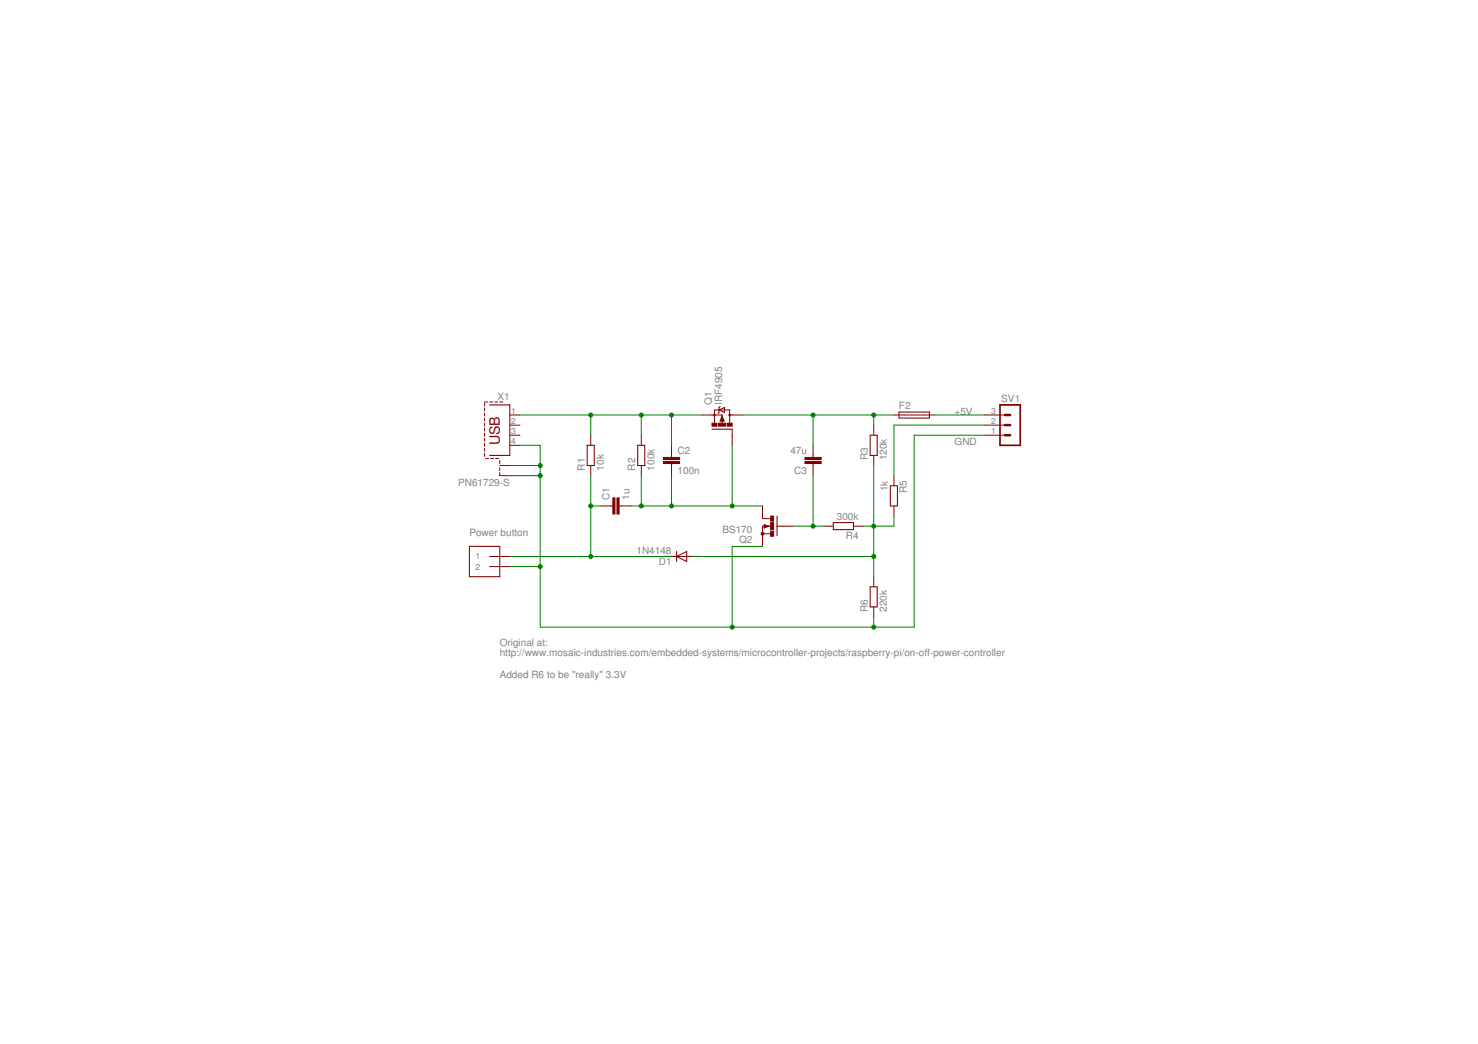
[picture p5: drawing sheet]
<svg xmlns="http://www.w3.org/2000/svg" width="297mm" height="210mm" viewBox="0 0 297 210" stroke-linecap="round" stroke-linejoin="round" font-family="sans-serif">
<g fill="none" stroke="#800000" stroke-width=".21">
<path d="M98.4 81.4h4.1v10.2h-4.1M118 89.5h1.4v4.1h-1.4zM128.2 89.5h1.4v4.1h-1.4zM143.1 86.3h4.1M174.9 87.5h1.4v4.1h-1.4zM178.9 97.7h1.5v4h-1.5zM180.7 82.8h6.1v1.3h-6.1zM94.3 109.9h6.1v6.1h-6.1zM136 111.9l2-1v2zM136 110.9v2M153.8 105.6v.2h.3M156.2 103.8v3.9"/>
<path d="M167.5 105.1h4v1.4h-4zM174.9 118h1.4v4h-1.4z"/>
</g>
<g fill="none" stroke="#800000" stroke-width=".2">
<path d="M97.4 81v.6M97.4 82v.6M97.4 83v.7M97.4 84.1v.6M97.4 85.1v.6M97.4 86.1v.6M97.4 87.1v.6M97.4 88.1v.6M97.4 89.1v.6M97.4 90.1v.7M97.4 91.2v.6M97.4 80.8h.6"/>
<path d="M97.6 92.2h.6M98.4 80.8h.6M98.6 92.2h.6M99.4 80.8h.6M99.6 92.2h.6M100.4 92.6v.6M100.4 94v.6M100.4 95v.6h2.1M100.4 80.8h.6M100.4 93.6h2.1M102.5 83.4h2M102.5 85.5h2"/>
<path d="M102.5 87.5h2M102.5 89.5h2M118.7 87.5v2M118.7 93.6v2M128.9 87.5v2M128.9 93.6v2M135 89.5v2.5M135 93.2v2.4M141.1 83.4h4v.3M144.5 82.4l1.1-.5v1zM144.7 81.7l-.2 .2v1l-.2 .2M145.1 84.6v.7"/>
<path d="M145.1 83.7l.4 1h-.8zM146.6 83.4h2.6M146.6 85v-2.6h-3v2.7M147.2 86.3v3.2M163.4 89.5v2.5M163.4 93.2v2.4M175.6 85.5v2M175.6 91.6v2M179.7 83.4h8.1M179.7 95.6v2.1M197.9 83.4h4.1M197.9 85.5h4.1"/>
<path d="M197.9 87.5h4.1M98.4 111.9h4.1M98.4 113.9h4.1M120.8 101.7h2.4M124.4 101.7h2.5M135 111.9h4M153.2 107.3h1.7M153.2 101.7v2.6h1.7M153.6 105.8v.4l.9-.4M153.8 105.8l-.2-.3 .8 .3M155 105.8h-1.8v4.1M156.2 105.8h3.1"/>
<path d="M165.4 105.8h2.1M171.5 105.8h2.1M175.6 116v2M179.7 101.7v2.1M175.6 122v2.1"/>
</g>
<path d="M145.1 84.4v.2h.2l-.2-.7-.2 .7M153.6 105.5l.1 .5 .7-.2" fill="none" stroke="#800000" stroke-width=".25"/>
<g fill="none" stroke="#800000" stroke-width=".34">
<path d="M201 81.4h4v8.1h-4z"/>
<circle cx="143.6" cy="83.4" r=".11"/>
<circle cx="146.6" cy="83.4" r=".11"/>
<circle cx="153.2" cy="107.3" r=".21"/>
</g>
<g fill="#800000" stroke="#800000" stroke-width=".2">
<path d="M143.1 85.1h1v.6h-1z"/>
<path d="M146.1 85.1h1.1v.6h-1.1z"/>
<path d="M144.4 85.1h1.4v.6h-1.4z"/>
<path d="M154.9 103.8h.6v1h-.6z"/>
<path d="M154.9 106.8h.6v1h-.6z"/>
<path d="M154.9 105.1h.6v1.4h-.6z"/>
<path d="M124 100.1h.4v3.3h-.4z"/>
<path d="M123.2 100.1h.4v3.3h-.4z"/>
<path d="M133.3 92.8h3.3v.4h-3.3z"/>
<path d="M133.3 92h3.3v.4h-3.3z"/>
<path d="M161.8 92h3.2v.4h-3.2z"/>
<path d="M161.8 92.8h3.2v.4h-3.2z"/>
</g>
<path d="M202 83.4h1M202 85.5h1M202 87.5h1" fill="none" stroke="#800000" stroke-width=".51"/>
<g fill="none" stroke="#008000" stroke-width=".2">
<path d="M102.5 95.6h6.1M102.5 93.6h6.1M104.5 83.4h36.6M118.7 83.4v4.1M118.7 95.6v16.3M128.9 83.4v4.1M128.9 95.6v6.1M135 83.4v6.1M135 95.6v6.1M147.2 89.5v12.2M149.2 83.4h30.5M163.4 83.4v6.1"/>
<path d="M163.4 95.6v10.2M175.6 83.4v2.1M175.6 93.6v22.4M187.8 83.4h10.1M197.9 87.5h-14.2v38.6h-75.1v-36.6h-4.1M197.9 85.5h-18.2v10.1M102.5 113.9h6.1M102.5 111.9h32.5M118.7 101.7h2.1M126.9 101.7h26.3M139 111.9h36.6M153.2 109.9h-6v16.2"/>
<path d="M159.3 105.8h6.1M179.7 103.8v2h-6.1M175.6 124.1v2"/>
</g>
<g fill="#008000" stroke="#008000" stroke-width=".2">
<circle cx="108.6" cy="93.6" r=".4"/>
<circle cx="108.6" cy="95.6" r=".4"/>
<circle cx="175.6" cy="126.1" r=".4"/>
<circle cx="108.6" cy="113.9" r=".4"/>
<circle cx="147.2" cy="126.1" r=".4"/>
<circle cx="118.7" cy="111.9" r=".4"/>
<circle cx="118.7" cy="101.7" r=".4"/>
<circle cx="147.2" cy="101.7" r=".4"/>
<circle cx="128.9" cy="101.7" r=".4"/>
<circle cx="135" cy="101.7" r=".4"/>
<circle cx="163.4" cy="83.4" r=".4"/>
<circle cx="175.6" cy="83.4" r=".4"/>
<circle cx="163.4" cy="105.8" r=".4"/>
<circle cx="175.6" cy="105.8" r=".4"/>
<circle cx="175.6" cy="111.9" r=".4"/>
<circle cx="128.9" cy="83.4" r=".4"/>
<circle cx="135" cy="83.4" r=".4"/>
<circle cx="118.7" cy="83.4" r=".4"/>
</g>
<text font-size="2.9" fill="#800000" x="100.4" y="89.5" transform="rotate(-90 100.4 89.5)">USB</text>
<g font-size="2" fill="#808080">
<text x="100" y="80.4">X1</text>
<text x="143.1" y="81.4" transform="rotate(-90 143.1 81.4)">Q1</text>
<text x="145.1" y="81.4" transform="rotate(-90 145.1 81.4)">IRF4905</text>
<text x="180.7" y="82.3">F2</text>
<text x="191.8" y="83.4">+5V</text>
<text x="201.2" y="80.8">SV1</text>
<text x="191.8" y="89.5">GND</text>
<text x="117.5" y="94.6" transform="rotate(-90 117.5 94.6)">R1</text>
<text x="121.4" y="94.6" transform="rotate(-90 121.4 94.6)">10k</text>
<text x="127.7" y="94.6" transform="rotate(-90 127.7 94.6)">R2</text>
<text x="131.5" y="94.6" transform="rotate(-90 131.5 94.6)">100k</text>
<text x="136.2" y="95.3">100n</text>
<text x="136.2" y="91.3">C2</text>
<text x="158.8" y="91.3">47u</text>
<text x="159.6" y="95.3">C3</text>
<text x="174.4" y="92.6" transform="rotate(-90 174.4 92.6)">R3</text>
<text x="178.2" y="92.6" transform="rotate(-90 178.2 92.6)">120k</text>
<text x="92.1" y="97.7">PN61729-S</text>
<text x="122.5" y="100.5" transform="rotate(-90 122.5 100.5)">C1</text>
<text x="126.5" y="100.5" transform="rotate(-90 126.5 100.5)">1u</text>
<text x="178.4" y="98.8" transform="rotate(-90 178.4 98.8)">1k</text>
<text x="182.3" y="99.2" transform="rotate(-90 182.3 99.2)">R5</text>
<text x="94.3" y="107.8">Power button</text>
<text x="145.2" y="107.2">BS170</text>
<text x="168.2" y="104.6">300k</text>
<text x="127.9" y="111.5">1N4148</text>
<text x="132.4" y="113.7">D1</text>
<text x="148.5" y="109.2">Q2</text>
<text x="170" y="108.4">R4</text>
<text x="174.4" y="123.1" transform="rotate(-90 174.4 123.1)">R6</text>
<text x="178.2" y="123.1" transform="rotate(-90 178.2 123.1)">220k</text>
<text x="100.4" y="129.8">Original at:</text>
<text x="100.4" y="132">http://www.mosaic-industries.com/embedded-systems/microcontroller-projects/raspberry-pi/on-off-power-controller</text>
<text x="100.4" y="136.3">Added R6 to be &quot;really&quot; 3.3V</text>
</g>
<g font-size="1.7" fill="#808080">
<text x="102.8" y="83.2">1</text>
<text x="199.2" y="83.2">3</text>
<text x="102.8" y="85.2">2</text>
<text x="102.8" y="87.2">3</text>
<text x="102.8" y="89.3">4</text>
<text x="199.2" y="87.2">1</text>
<text x="199.2" y="85.2">2</text>
<text x="95.6" y="112.5">1</text>
<text x="95.6" y="114.5">2</text>
</g>
<g font-size=".4" fill="#800080">
<text x="133.7" y="112">SpiceOrder 2</text>
<text x="137.7" y="112">S</text>
<text x="138" y="112">piceOrder 1</text>
</g>
</svg>
